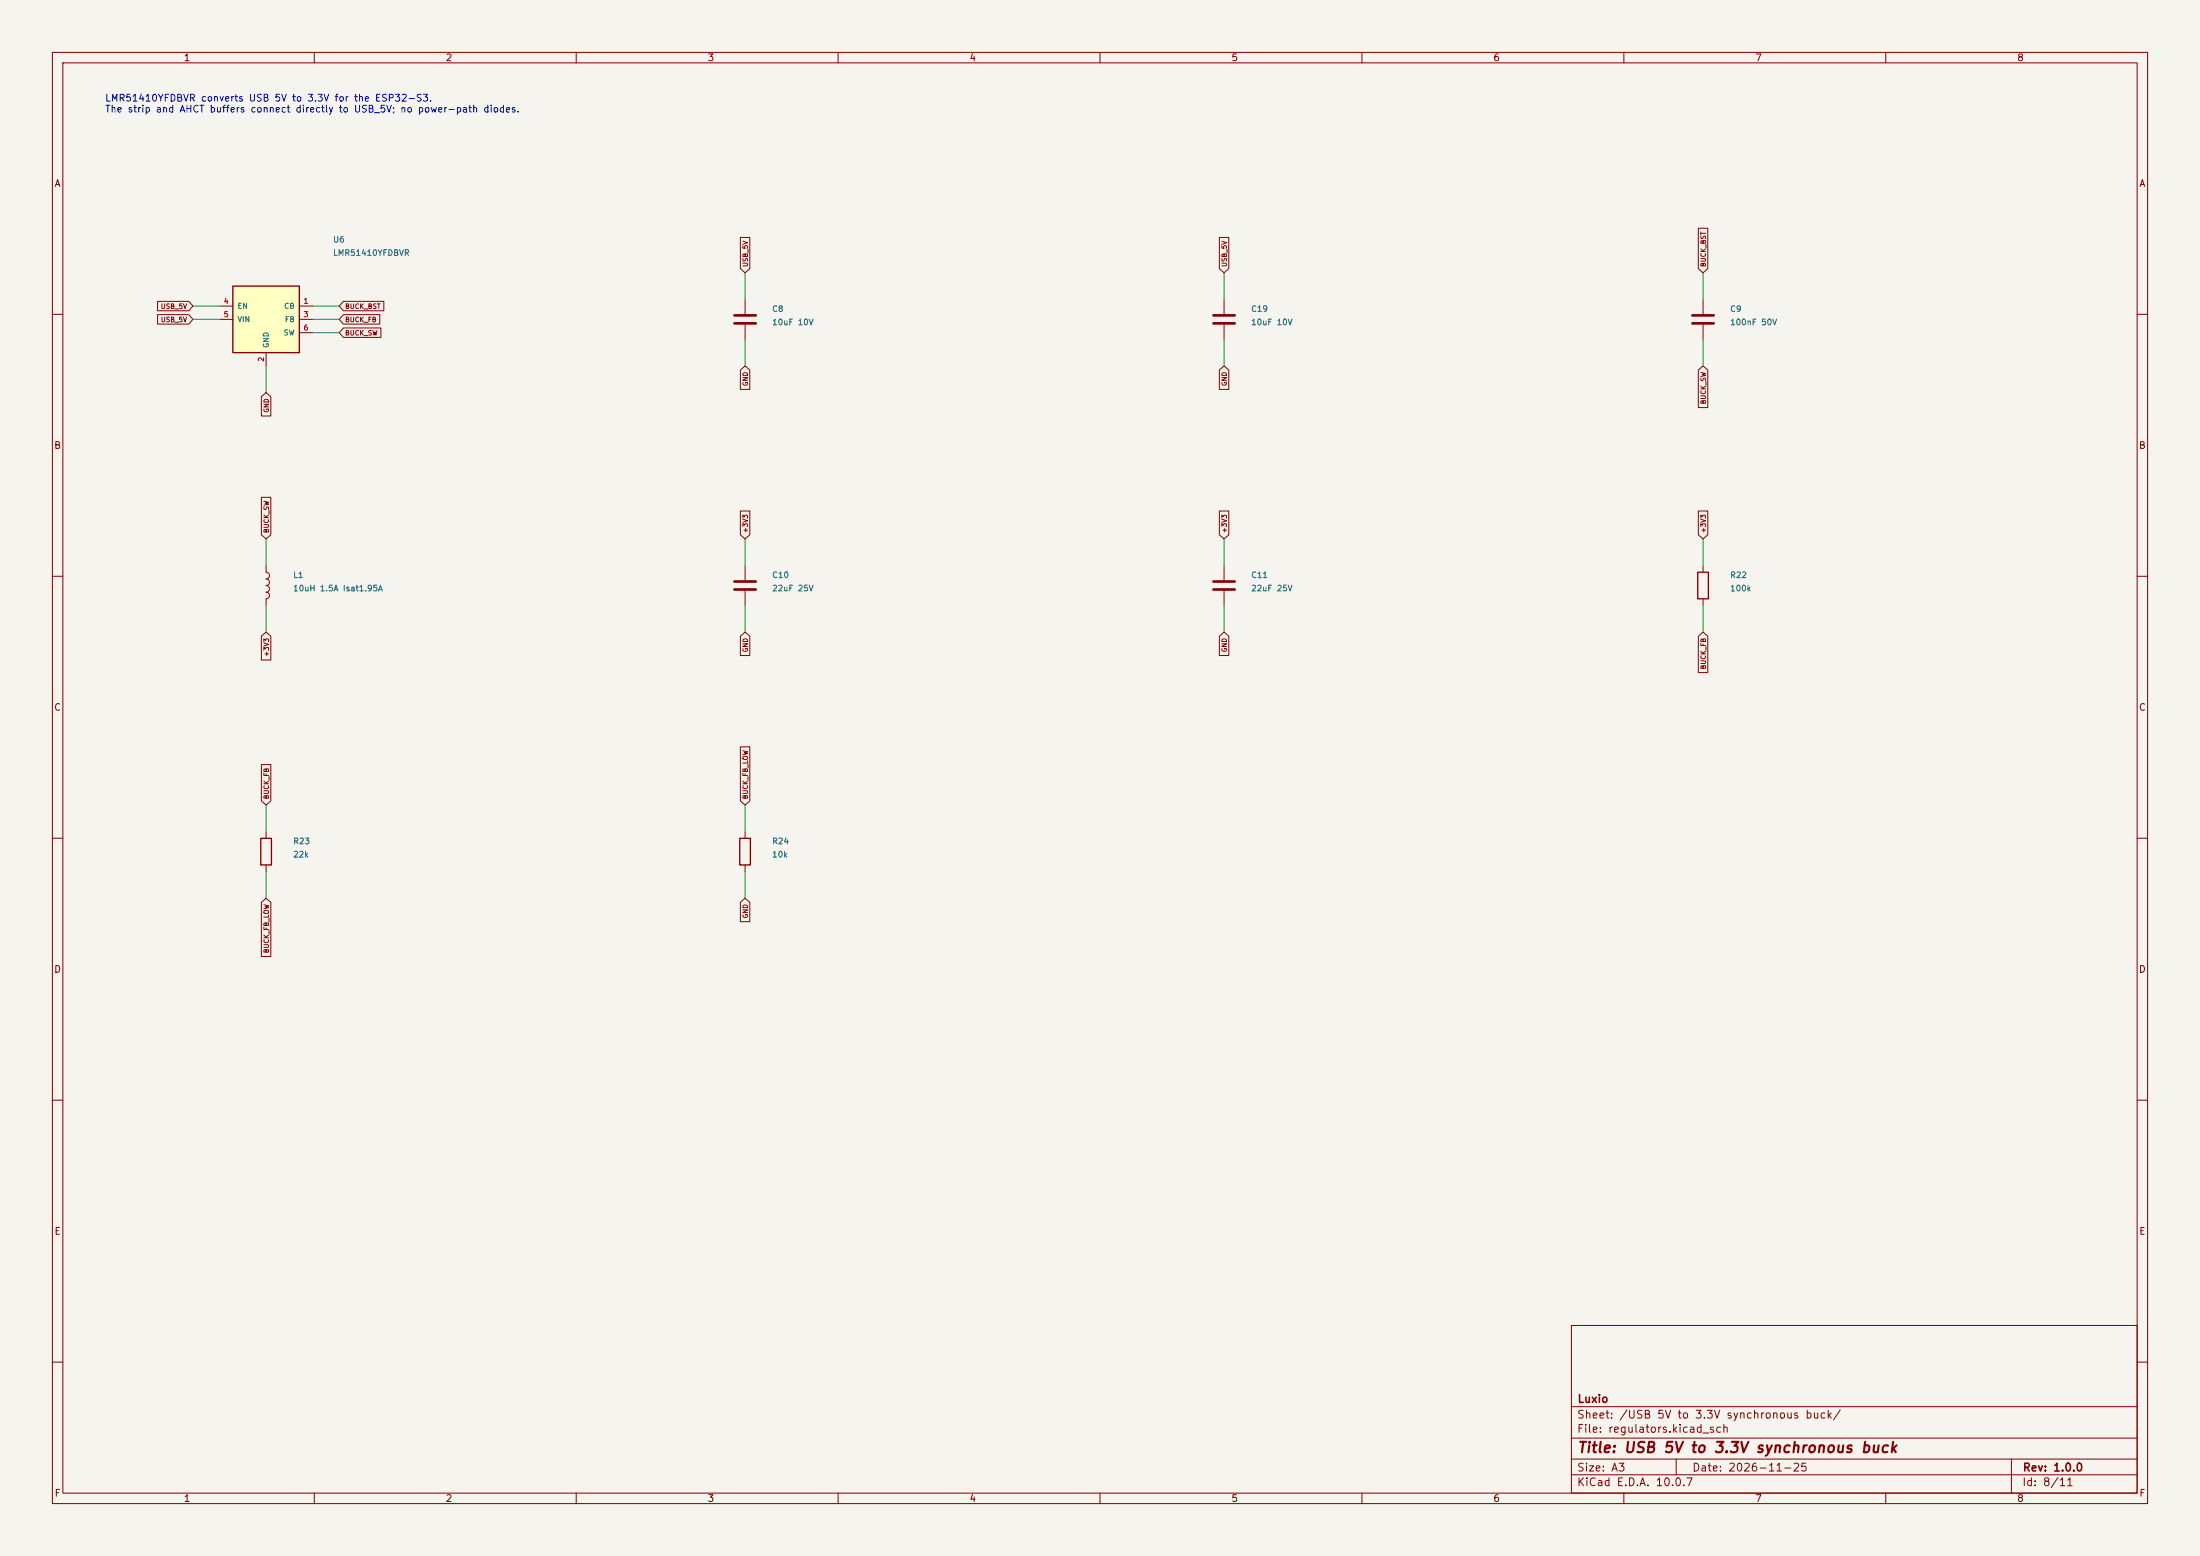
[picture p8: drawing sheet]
(kicad_sch (version 20250114) (generator "eeschema") (paper "A3")
(title_block (title "USB 5V to 3.3V synchronous buck") (date "2026-11-25") (rev "1.0.0") (company "Luxio"))
(lib_symbols (symbol "Device:C" (pin_numbers (hide yes)) (pin_names (offset 0.254)) (exclude_from_sim no) (in_bom yes) (on_board yes) (in_pos_files yes) (duplicate_pin_numbers_are_jumpers no) (property "Reference" "C" (at 0.635 2.54 0) (show_name no) (do_not_autoplace no) (effects (font (size 1.27 1.27)) (justify left))) (property "Value" "C" (at 0.635 -2.54 0) (show_name no) (do_not_autoplace no) (effects (font (size 1.27 1.27)) (justify left))) (property "Footprint" "" (at 0.9652 -3.81 0) (show_name no) (do_not_autoplace no) (hide yes) (effects (font (size 1.27 1.27)))) (property "Datasheet" "" (at 0 0 0) (show_name no) (do_not_autoplace no) (hide yes) (effects (font (size 1.27 1.27)))) (property "Description" "Unpolarized capacitor" (at 0 0 0) (show_name no) (do_not_autoplace no) (hide yes) (effects (font (size 1.27 1.27)))) (property "ki_keywords" "cap capacitor" (at 0 0 0) (show_name no) (do_not_autoplace no) (hide yes) (effects (font (size 1.27 1.27)))) (property "ki_fp_filters" "C_*" (at 0 0 0) (show_name no) (do_not_autoplace no) (hide yes) (effects (font (size 1.27 1.27)))) (symbol "C_0_1" (polyline (pts (xy -2.032 0.762) (xy 2.032 0.762)) (stroke (width 0.508) (type default)) (fill (type none))) (polyline (pts (xy -2.032 -0.762) (xy 2.032 -0.762)) (stroke (width 0.508) (type default)) (fill (type none)))) (symbol "C_1_1" (pin passive line (at 0 3.81 270) (length 2.794) (name "" (effects (font (size 1.27 1.27)))) (number "1" (effects (font (size 1.27 1.27))))) (pin passive line (at 0 -3.81 90) (length 2.794) (name "" (effects (font (size 1.27 1.27)))) (number "2" (effects (font (size 1.27 1.27)))))) (embedded_fonts no))
(symbol "Device:L" (pin_numbers (hide yes)) (pin_names (offset 1.016) (hide yes)) (exclude_from_sim no) (in_bom yes) (on_board yes) (in_pos_files yes) (duplicate_pin_numbers_are_jumpers no) (property "Reference" "L" (at -1.27 0 90) (show_name no) (do_not_autoplace no) (effects (font (size 1.27 1.27)))) (property "Value" "L" (at 1.905 0 90) (show_name no) (do_not_autoplace no) (effects (font (size 1.27 1.27)))) (property "Footprint" "" (at 0 0 0) (show_name no) (do_not_autoplace no) (hide yes) (effects (font (size 1.27 1.27)))) (property "Datasheet" "" (at 0 0 0) (show_name no) (do_not_autoplace no) (hide yes) (effects (font (size 1.27 1.27)))) (property "Description" "Inductor" (at 0 0 0) (show_name no) (do_not_autoplace no) (hide yes) (effects (font (size 1.27 1.27)))) (property "ki_keywords" "inductor choke coil reactor magnetic" (at 0 0 0) (show_name no) (do_not_autoplace no) (hide yes) (effects (font (size 1.27 1.27)))) (property "ki_fp_filters" "Choke_* *Coil* Inductor_* L_*" (at 0 0 0) (show_name no) (do_not_autoplace no) (hide yes) (effects (font (size 1.27 1.27)))) (symbol "L_0_1" (arc (start 0 2.54) (mid 0.6323 1.905) (end 0 1.27) (stroke (width 0) (type default)) (fill (type none))) (arc (start 0 1.27) (mid 0.6323 0.635) (end 0 0) (stroke (width 0) (type default)) (fill (type none))) (arc (start 0 0) (mid 0.6323 -0.635) (end 0 -1.27) (stroke (width 0) (type default)) (fill (type none))) (arc (start 0 -1.27) (mid 0.6323 -1.905) (end 0 -2.54) (stroke (width 0) (type default)) (fill (type none)))) (symbol "L_1_1" (pin passive line (at 0 3.81 270) (length 1.27) (name "1" (effects (font (size 1.27 1.27)))) (number "1" (effects (font (size 1.27 1.27))))) (pin passive line (at 0 -3.81 90) (length 1.27) (name "2" (effects (font (size 1.27 1.27)))) (number "2" (effects (font (size 1.27 1.27)))))) (embedded_fonts no))
(symbol "Device:R" (pin_numbers (hide yes)) (pin_names (offset 0)) (exclude_from_sim no) (in_bom yes) (on_board yes) (in_pos_files yes) (duplicate_pin_numbers_are_jumpers no) (property "Reference" "R" (at 2.032 0 90) (show_name no) (do_not_autoplace no) (effects (font (size 1.27 1.27)))) (property "Value" "R" (at 0 0 90) (show_name no) (do_not_autoplace no) (effects (font (size 1.27 1.27)))) (property "Footprint" "" (at -1.778 0 90) (show_name no) (do_not_autoplace no) (hide yes) (effects (font (size 1.27 1.27)))) (property "Datasheet" "" (at 0 0 0) (show_name no) (do_not_autoplace no) (hide yes) (effects (font (size 1.27 1.27)))) (property "Description" "Resistor" (at 0 0 0) (show_name no) (do_not_autoplace no) (hide yes) (effects (font (size 1.27 1.27)))) (property "ki_keywords" "R res resistor" (at 0 0 0) (show_name no) (do_not_autoplace no) (hide yes) (effects (font (size 1.27 1.27)))) (property "ki_fp_filters" "R_* R_0402_1005Metric R_0603_1608Metric R_0805_2012Metric Walsin_RFECA_Tuner_0402" (at 0 0 0) (show_name no) (do_not_autoplace no) (hide yes) (effects (font (size 1.27 1.27)))) (symbol "R_0_1" (rectangle (start -1.016 -2.54) (end 1.016 2.54) (stroke (width 0.254) (type default)) (fill (type none)))) (symbol "R_1_1" (pin passive line (at 0 3.81 270) (length 1.27) (name "" (effects (font (size 1.27 1.27)))) (number "1" (effects (font (size 1.27 1.27))))) (pin passive line (at 0 -3.81 90) (length 1.27) (name "" (effects (font (size 1.27 1.27)))) (number "2" (effects (font (size 1.27 1.27)))))) (embedded_fonts no))
(symbol "LX0002:LMR51410YFDBVR" (pin_names (offset 0.8)) (in_bom yes) (on_board yes) (property "Reference" "U" (at 0 8 0) (effects (font (size 1.27 1.27)))) (property "Value" "LMR51410YFDBVR" (at 0 10 0) (effects (font (size 1.27 1.27)))) (symbol "LMR51410YFDBVR_0_1" (rectangle (start -6.35 6.35) (end 6.35 -6.35) (stroke (width 0.254) (type default)) (fill (type background)))) (symbol "LMR51410YFDBVR_1_1" (pin passive line (at 8.89 2.54 180) (length 2.54) (name "CB" (effects (font (size 1.0 1.0)))) (number "1" (effects (font (size 1.0 1.0))))) (pin power_in line (at 0 -8.89 90) (length 2.54) (name "GND" (effects (font (size 1.0 1.0)))) (number "2" (effects (font (size 1.0 1.0))))) (pin input line (at 8.89 0.0 180) (length 2.54) (name "FB" (effects (font (size 1.0 1.0)))) (number "3" (effects (font (size 1.0 1.0))))) (pin input line (at -8.89 2.54 0) (length 2.54) (name "EN" (effects (font (size 1.0 1.0)))) (number "4" (effects (font (size 1.0 1.0))))) (pin power_in line (at -8.89 0.0 0) (length 2.54) (name "VIN" (effects (font (size 1.0 1.0)))) (number "5" (effects (font (size 1.0 1.0))))) (pin power_out line (at 8.89 -2.54 180) (length 2.54) (name "SW" (effects (font (size 1.0 1.0)))) (number "6" (effects (font (size 1.0 1.0)))))))
(symbol "power:PWR_FLAG" (power global) (pin_numbers (hide yes)) (pin_names (offset 0) (hide yes)) (exclude_from_sim no) (in_bom yes) (on_board yes) (in_pos_files yes) (duplicate_pin_numbers_are_jumpers no) (property "Reference" "#FLG" (at 0 1.905 0) (show_name no) (do_not_autoplace no) (hide yes) (effects (font (size 1.27 1.27)))) (property "Value" "PWR_FLAG" (at 0 3.81 0) (show_name no) (do_not_autoplace no) (effects (font (size 1.27 1.27)))) (property "Footprint" "" (at 0 0 0) (show_name no) (do_not_autoplace no) (hide yes) (effects (font (size 1.27 1.27)))) (property "Datasheet" "" (at 0 0 0) (show_name no) (do_not_autoplace no) (hide yes) (effects (font (size 1.27 1.27)))) (property "Description" "Special symbol for telling ERC where power comes from" (at 0 0 0) (show_name no) (do_not_autoplace no) (hide yes) (effects (font (size 1.27 1.27)))) (property "ki_keywords" "flag power" (at 0 0 0) (show_name no) (do_not_autoplace no) (hide yes) (effects (font (size 1.27 1.27)))) (symbol "PWR_FLAG_0_0" (pin power_out line (at 0 0 90) (length 0) (name "" (effects (font (size 1.27 1.27)))) (number "1" (effects (font (size 1.27 1.27)))))) (symbol "PWR_FLAG_0_1" (polyline (pts (xy 0 0) (xy 0 1.27) (xy -1.016 1.905) (xy 0 2.54) (xy 1.016 1.905) (xy 0 1.27)) (stroke (width 0) (type default)) (fill (type none)))) (embedded_fonts no)))
(symbol (lib_id "LX0002:LMR51410YFDBVR") (at 50.8 60.96 0) (unit 1) (in_bom yes) (on_board yes) (dnp no)
(property "Reference" "U6" (at 63.5 45.72 0) (effects (font (size 1.1 1.1)) (justify left)))
(property "Value" "LMR51410YFDBVR" (at 63.5 48.26 0) (effects (font (size 1.1 1.1)) (justify left)))
(property "Footprint" "Package_TO_SOT_SMD:SOT-23-6" (at 63.5 50.8 0) (effects (font (size 1.1 1.1)) (justify left) (hide yes)))
(property "LCSC" "C32347484" (at 63.5 53.339999999999996 0) (effects (font (size 1.1 1.1)) (justify left) (hide yes)))
(pin "1")
(pin "2")
(pin "3")
(pin "4")
(pin "5")
(pin "6"))
(wire (pts (xy 59.69 58.42) (xy 64.77 58.42)) (stroke (width 0.1524) (type default)))
(global_label "BUCK_BST" (shape input) (at 64.77 58.42 180.0) (effects (font (size 0.9 0.9)) (justify left)))
(wire (pts (xy 50.8 69.85) (xy 50.8 74.93)) (stroke (width 0.1524) (type default)))
(global_label "GND" (shape input) (at 50.8 74.93 90.0) (effects (font (size 0.9 0.9)) (justify right)))
(wire (pts (xy 59.69 60.96) (xy 64.77 60.96)) (stroke (width 0.1524) (type default)))
(global_label "BUCK_FB" (shape input) (at 64.77 60.96 180.0) (effects (font (size 0.9 0.9)) (justify left)))
(wire (pts (xy 41.91 58.42) (xy 36.83 58.42)) (stroke (width 0.1524) (type default)))
(global_label "USB_5V" (shape input) (at 36.83 58.42 0.0) (effects (font (size 0.9 0.9)) (justify right)))
(wire (pts (xy 41.91 60.96) (xy 36.83 60.96)) (stroke (width 0.1524) (type default)))
(global_label "USB_5V" (shape input) (at 36.83 60.96 0.0) (effects (font (size 0.9 0.9)) (justify right)))
(wire (pts (xy 59.69 63.5) (xy 64.77 63.5)) (stroke (width 0.1524) (type default)))
(global_label "BUCK_SW" (shape input) (at 64.77 63.5 180.0) (effects (font (size 0.9 0.9)) (justify left)))
(symbol (lib_id "Device:C") (at 142.24 60.96 0) (unit 1) (in_bom yes) (on_board yes) (dnp no)
(property "Reference" "C8" (at 147.32000000000002 58.96 0) (effects (font (size 1.1 1.1)) (justify left)))
(property "Value" "10uF 10V" (at 147.32000000000002 61.5 0) (effects (font (size 1.1 1.1)) (justify left)))
(property "Footprint" "Capacitor_SMD:C_0603_1608Metric" (at 147.32000000000002 64.04 0) (effects (font (size 1.1 1.1)) (justify left) (hide yes)))
(property "LCSC" "C19702" (at 147.32000000000002 66.58 0) (effects (font (size 1.1 1.1)) (justify left) (hide yes)))
(pin "1")
(pin "2"))
(wire (pts (xy 142.24 57.15) (xy 142.24 52.07)) (stroke (width 0.1524) (type default)))
(global_label "USB_5V" (shape input) (at 142.24 52.07 270.0) (effects (font (size 0.9 0.9)) (justify left)))
(wire (pts (xy 142.24 64.77) (xy 142.24 69.85)) (stroke (width 0.1524) (type default)))
(global_label "GND" (shape input) (at 142.24 69.85 90.0) (effects (font (size 0.9 0.9)) (justify right)))
(symbol (lib_id "Device:C") (at 233.68 60.96 0) (unit 1) (in_bom yes) (on_board yes) (dnp no)
(property "Reference" "C19" (at 238.76000000000002 58.96 0) (effects (font (size 1.1 1.1)) (justify left)))
(property "Value" "10uF 10V" (at 238.76000000000002 61.5 0) (effects (font (size 1.1 1.1)) (justify left)))
(property "Footprint" "Capacitor_SMD:C_0603_1608Metric" (at 238.76000000000002 64.04 0) (effects (font (size 1.1 1.1)) (justify left) (hide yes)))
(property "LCSC" "C19702" (at 238.76000000000002 66.58 0) (effects (font (size 1.1 1.1)) (justify left) (hide yes)))
(pin "1")
(pin "2"))
(wire (pts (xy 233.68 57.15) (xy 233.68 52.07)) (stroke (width 0.1524) (type default)))
(global_label "USB_5V" (shape input) (at 233.68 52.07 270.0) (effects (font (size 0.9 0.9)) (justify left)))
(wire (pts (xy 233.68 64.77) (xy 233.68 69.85)) (stroke (width 0.1524) (type default)))
(global_label "GND" (shape input) (at 233.68 69.85 90.0) (effects (font (size 0.9 0.9)) (justify right)))
(symbol (lib_id "Device:C") (at 325.12 60.96 0) (unit 1) (in_bom yes) (on_board yes) (dnp no)
(property "Reference" "C9" (at 330.2 58.96 0) (effects (font (size 1.1 1.1)) (justify left)))
(property "Value" "100nF 50V" (at 330.2 61.5 0) (effects (font (size 1.1 1.1)) (justify left)))
(property "Footprint" "Capacitor_SMD:C_0603_1608Metric" (at 330.2 64.04 0) (effects (font (size 1.1 1.1)) (justify left) (hide yes)))
(property "LCSC" "C14663" (at 330.2 66.58 0) (effects (font (size 1.1 1.1)) (justify left) (hide yes)))
(pin "1")
(pin "2"))
(wire (pts (xy 325.12 57.15) (xy 325.12 52.07)) (stroke (width 0.1524) (type default)))
(global_label "BUCK_BST" (shape input) (at 325.12 52.07 270.0) (effects (font (size 0.9 0.9)) (justify left)))
(wire (pts (xy 325.12 64.77) (xy 325.12 69.85)) (stroke (width 0.1524) (type default)))
(global_label "BUCK_SW" (shape input) (at 325.12 69.85 90.0) (effects (font (size 0.9 0.9)) (justify right)))
(symbol (lib_id "Device:L") (at 50.8 111.75999999999999 0) (unit 1) (in_bom yes) (on_board yes) (dnp no)
(property "Reference" "L1" (at 55.879999999999995 109.75999999999999 0) (effects (font (size 1.1 1.1)) (justify left)))
(property "Value" "10uH 1.5A Isat1.95A" (at 55.879999999999995 112.3 0) (effects (font (size 1.1 1.1)) (justify left)))
(property "Footprint" "Inductor_SMD:L_Sunlord_SWPA4030S" (at 55.879999999999995 114.83999999999999 0) (effects (font (size 1.1 1.1)) (justify left) (hide yes)))
(property "LCSC" "C38117" (at 55.879999999999995 117.38 0) (effects (font (size 1.1 1.1)) (justify left) (hide yes)))
(pin "1")
(pin "2"))
(wire (pts (xy 50.8 107.94999999999999) (xy 50.8 102.87)) (stroke (width 0.1524) (type default)))
(global_label "BUCK_SW" (shape input) (at 50.8 102.87 270.0) (effects (font (size 0.9 0.9)) (justify left)))
(wire (pts (xy 50.8 115.57) (xy 50.8 120.65)) (stroke (width 0.1524) (type default)))
(global_label "+3V3" (shape input) (at 50.8 120.65 90.0) (effects (font (size 0.9 0.9)) (justify right)))
(symbol (lib_id "Device:C") (at 142.24 111.75999999999999 0) (unit 1) (in_bom yes) (on_board yes) (dnp no)
(property "Reference" "C10" (at 147.32000000000002 109.75999999999999 0) (effects (font (size 1.1 1.1)) (justify left)))
(property "Value" "22uF 25V" (at 147.32000000000002 112.3 0) (effects (font (size 1.1 1.1)) (justify left)))
(property "Footprint" "Capacitor_SMD:C_0805_2012Metric" (at 147.32000000000002 114.83999999999999 0) (effects (font (size 1.1 1.1)) (justify left) (hide yes)))
(property "LCSC" "C45783" (at 147.32000000000002 117.38 0) (effects (font (size 1.1 1.1)) (justify left) (hide yes)))
(pin "1")
(pin "2"))
(wire (pts (xy 142.24 107.94999999999999) (xy 142.24 102.87)) (stroke (width 0.1524) (type default)))
(global_label "+3V3" (shape input) (at 142.24 102.87 270.0) (effects (font (size 0.9 0.9)) (justify left)))
(wire (pts (xy 142.24 115.57) (xy 142.24 120.65)) (stroke (width 0.1524) (type default)))
(global_label "GND" (shape input) (at 142.24 120.65 90.0) (effects (font (size 0.9 0.9)) (justify right)))
(symbol (lib_id "Device:C") (at 233.68 111.75999999999999 0) (unit 1) (in_bom yes) (on_board yes) (dnp no)
(property "Reference" "C11" (at 238.76000000000002 109.75999999999999 0) (effects (font (size 1.1 1.1)) (justify left)))
(property "Value" "22uF 25V" (at 238.76000000000002 112.3 0) (effects (font (size 1.1 1.1)) (justify left)))
(property "Footprint" "Capacitor_SMD:C_0805_2012Metric" (at 238.76000000000002 114.83999999999999 0) (effects (font (size 1.1 1.1)) (justify left) (hide yes)))
(property "LCSC" "C45783" (at 238.76000000000002 117.38 0) (effects (font (size 1.1 1.1)) (justify left) (hide yes)))
(pin "1")
(pin "2"))
(wire (pts (xy 233.68 107.94999999999999) (xy 233.68 102.87)) (stroke (width 0.1524) (type default)))
(global_label "+3V3" (shape input) (at 233.68 102.87 270.0) (effects (font (size 0.9 0.9)) (justify left)))
(wire (pts (xy 233.68 115.57) (xy 233.68 120.65)) (stroke (width 0.1524) (type default)))
(global_label "GND" (shape input) (at 233.68 120.65 90.0) (effects (font (size 0.9 0.9)) (justify right)))
(symbol (lib_id "Device:R") (at 325.12 111.75999999999999 0) (unit 1) (in_bom yes) (on_board yes) (dnp no)
(property "Reference" "R22" (at 330.2 109.75999999999999 0) (effects (font (size 1.1 1.1)) (justify left)))
(property "Value" "100k" (at 330.2 112.3 0) (effects (font (size 1.1 1.1)) (justify left)))
(property "Footprint" "Resistor_SMD:R_0402_1005Metric" (at 330.2 114.83999999999999 0) (effects (font (size 1.1 1.1)) (justify left) (hide yes)))
(property "LCSC" "C25741" (at 330.2 117.38 0) (effects (font (size 1.1 1.1)) (justify left) (hide yes)))
(pin "1")
(pin "2"))
(wire (pts (xy 325.12 107.94999999999999) (xy 325.12 102.87)) (stroke (width 0.1524) (type default)))
(global_label "+3V3" (shape input) (at 325.12 102.87 270.0) (effects (font (size 0.9 0.9)) (justify left)))
(wire (pts (xy 325.12 115.57) (xy 325.12 120.65)) (stroke (width 0.1524) (type default)))
(global_label "BUCK_FB" (shape input) (at 325.12 120.65 90.0) (effects (font (size 0.9 0.9)) (justify right)))
(symbol (lib_id "Device:R") (at 50.8 162.56 0) (unit 1) (in_bom yes) (on_board yes) (dnp no)
(property "Reference" "R23" (at 55.879999999999995 160.56 0) (effects (font (size 1.1 1.1)) (justify left)))
(property "Value" "22k" (at 55.879999999999995 163.1 0) (effects (font (size 1.1 1.1)) (justify left)))
(property "Footprint" "Resistor_SMD:R_0402_1005Metric" (at 55.879999999999995 165.64000000000001 0) (effects (font (size 1.1 1.1)) (justify left) (hide yes)))
(property "LCSC" "C25768" (at 55.879999999999995 168.18 0) (effects (font (size 1.1 1.1)) (justify left) (hide yes)))
(pin "1")
(pin "2"))
(wire (pts (xy 50.8 158.75) (xy 50.8 153.67)) (stroke (width 0.1524) (type default)))
(global_label "BUCK_FB" (shape input) (at 50.8 153.67 270.0) (effects (font (size 0.9 0.9)) (justify left)))
(wire (pts (xy 50.8 166.37) (xy 50.8 171.45)) (stroke (width 0.1524) (type default)))
(global_label "BUCK_FB_LOW" (shape input) (at 50.8 171.45 90.0) (effects (font (size 0.9 0.9)) (justify right)))
(symbol (lib_id "Device:R") (at 142.24 162.56 0) (unit 1) (in_bom yes) (on_board yes) (dnp no)
(property "Reference" "R24" (at 147.32000000000002 160.56 0) (effects (font (size 1.1 1.1)) (justify left)))
(property "Value" "10k" (at 147.32000000000002 163.1 0) (effects (font (size 1.1 1.1)) (justify left)))
(property "Footprint" "Resistor_SMD:R_0402_1005Metric" (at 147.32000000000002 165.64000000000001 0) (effects (font (size 1.1 1.1)) (justify left) (hide yes)))
(property "LCSC" "C25744" (at 147.32000000000002 168.18 0) (effects (font (size 1.1 1.1)) (justify left) (hide yes)))
(pin "1")
(pin "2"))
(wire (pts (xy 142.24 158.75) (xy 142.24 153.67)) (stroke (width 0.1524) (type default)))
(global_label "BUCK_FB_LOW" (shape input) (at 142.24 153.67 270.0) (effects (font (size 0.9 0.9)) (justify left)))
(wire (pts (xy 142.24 166.37) (xy 142.24 171.45)) (stroke (width 0.1524) (type default)))
(global_label "GND" (shape input) (at 142.24 171.45 90.0) (effects (font (size 0.9 0.9)) (justify right)))
(text "LMR51410YFDBVR converts USB 5V to 3.3V for the ESP32-S3.\nThe strip and AHCT buffers connect directly to USB_5V; no power-path diodes." (at 20 20 0) (effects (font (size 1.3 1.3)) (justify left)))
(embedded_fonts no))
